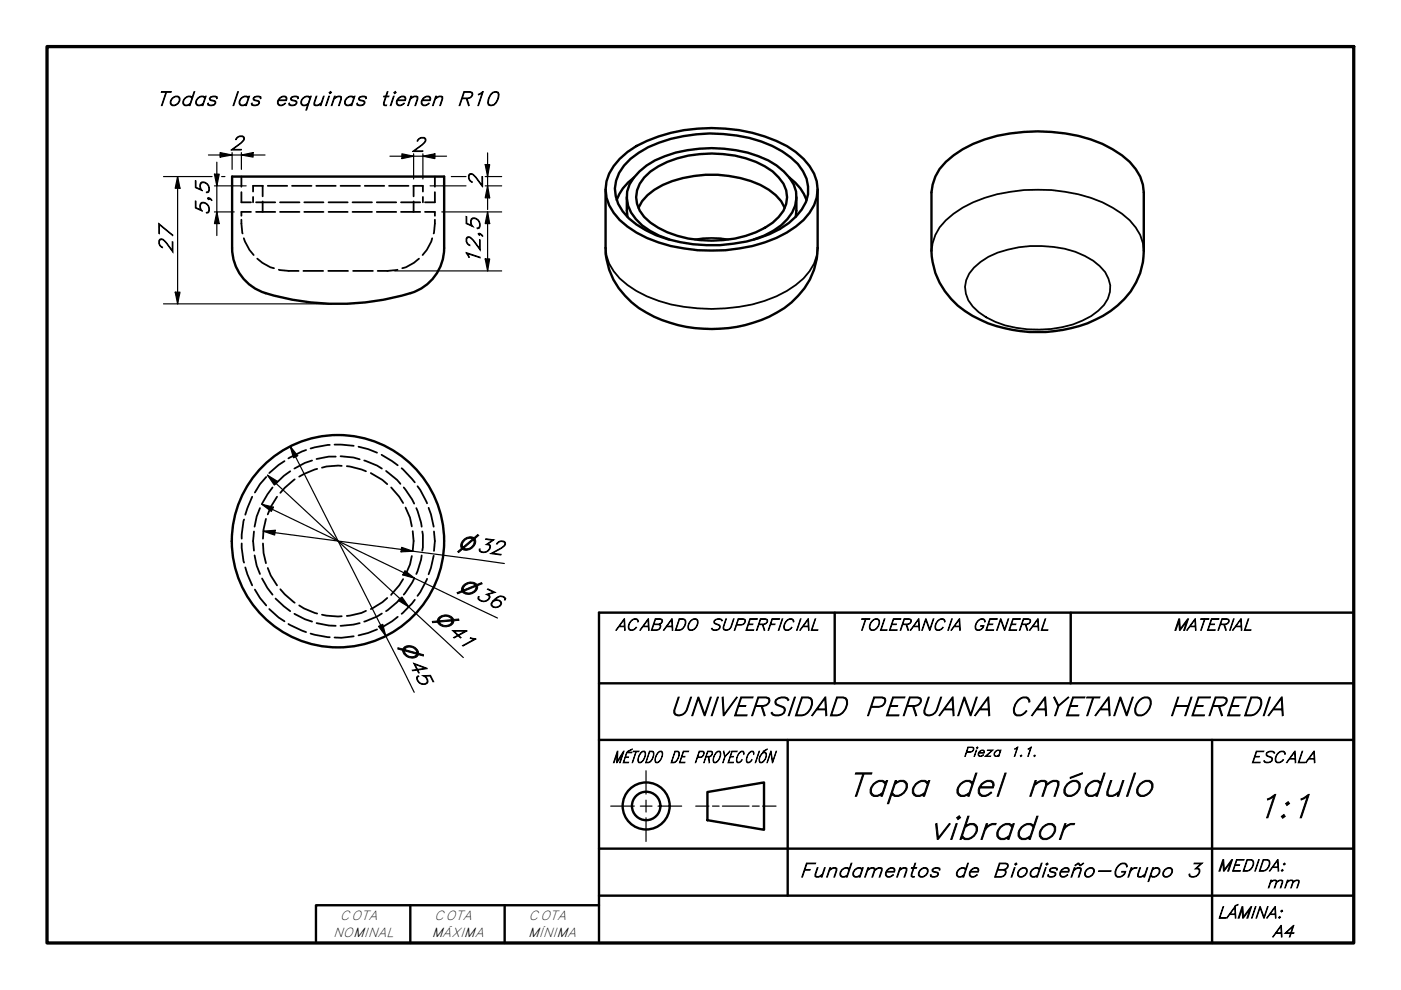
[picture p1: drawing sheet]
<svg xmlns="http://www.w3.org/2000/svg" width="297mm" height="210mm" viewBox="0 0 297 210" stroke-linecap="round" stroke-linejoin="round" font-family="sans-serif">
<!-- layer: Oculto (ISO) -->
<g fill="none" stroke="#000" stroke-width=".38">
<path d="M51.2 37.4v2.2M55.7 39.4v2.2M55.8 39.4h-2.1v1.2M56.8 39.4h4.1M61.9 39.4h4.1M67.1 39.4h4.1M72.2 39.4h4.1M77.3 39.4h4.2M82.5 39.4h4.1M87.6 39.4h2.1v1.2M87.7 39.4v2.2M92.2 37.4v2.2"/>
<path d="M51.2 46.6l.2 2.9M51.2 40.7v2.2h2M51.7 50.5l1.2 2.5 .9 1.1M53.2 44.9h-2v.9M53.7 41.8v1.1M54.3 44.9h4.1M54.3 42.9h4.1M54.5 54.8l1.1 .9 1.7 1 .8 .2M55.7 42.7v2.2M59.1 57.2l2.1 .2h2.1M59.4 44.9h4.1M59.4 42.9h4.1"/>
<path d="M64.3 57.4h4.2M64.5 44.9h4.1M64.5 42.9h4.1M69.6 57.4h4.2M69.7 44.9h4M69.7 42.9h4M74.7 44.9h4.2M74.7 42.9h4.2M74.9 57.4h4.2M79.9 44.9h4.1M79.9 42.9h4.1M84.3 57.2l-2.1 .2h-2.1"/>
<path d="M85 44.9h4.1M85 42.9h4.1M87.7 42.7v2.2M88.8 54.8l-1 .9-1.8 1-.7 .2M89.7 41.8v1.1M90.1 44.9h2.1v.9M91.6 50.5l-.2 .7-.9 1.8-.9 1.1M92.2 46.6l-.3 2.9M92.2 40.7v2.2h-2.1M60.3 97.8l-1.2 .8-2 1.7M61.5 99.9l-1.3 1-1.8 1.7M64.9 95.4l-3.7 1.8"/>
<path d="M66.2 97.6l-1.6 .5-2.2 1.2M67.2 99.4l-2.7 1.1-1.1 .6M69.9 94.3l-4.1 .8M70.9 94.3l4.1 .2M71.2 96.8h-1.5l-2.6 .5M72.2 96.7l2.7 .3 1.4 .4M72.5 98.8l-3.3 .1-.9 .3M73.5 98.8l3.1 .7 1 .4M76 94.7l2 .5 1.9 .8M77.2 97.6l2.7 1.1 1.1 .6M80.9 96.4l3.4 2.3M81.9 99.9l2.3 1.9 .7 .8"/>
<path d="M85.2 99.3l2.7 3M51.2 115.2v1l.6 3.1M51.8 110.1l-.6 3.2v.9M53.5 105.3l-1.5 3.8M53.8 112.7l-.1 2 .1 2M54 117.8l.4 2.1 .7 1.8M55.1 107.7l-.7 1.8-.4 2.2M55.8 115.2l.1 2.1 .5 2.1M56.4 110l-.5 2.2-.1 2M56.5 101.1l-1.4 1.6-1.1 1.7M57.8 103.3l-1.1 1.5-1.1 2M58.7 105.3l-1.3 2.2-.6 1.6"/>
<path d="M62.5 101.6l-2.1 1.8-1 1.1M78.6 100.3l2.5 1.5 1 .9M82.9 103.3l1.7 2 .9 1.4M85.6 103.3l1.8 2.6 .4 .9M86 107.6l.9 2.2 .4 1.8M87.3 117.9l-.4 1.8-.9 2.2M87.5 112.6l.2 2.1-.2 2.1M88.3 107.7l1 3.1 .1 .9M88.5 103.1l.6 .8 1.5 2.8M89.4 117.8l-.1 .9-1 3M89.5 112.7l.2 .7-.2 3.3M90.9 107.7l.5 1.4 .5 2.6"/>
<path d="M91.9 117.8l-.5 2.6-.5 1.4M92 112.7l.2 2-.2 2.1M52 120.3l.5 1.5 1 2.3M54 125l1.1 1.8 1.4 1.6M55.6 122.7l1.1 2 1.1 1.4M56.8 120.4l.6 1.6 1.3 2.1M57.1 129.1l2 1.8 1.2 .8M58.4 126.9l3.1 2.7M59.4 124.9l1 1.1 2.1 1.8M61.2 132.3l3.7 1.7M62.4 130.1l2.2 1.2 1.6 .5M63.4 128.4l1.1 .6 2.7 1.1"/>
<path d="M65.8 134.3l4.1 .8M67.1 132.1l2.6 .5 1.5 .1M68.3 130.3l3.4 .4h.8M75 134.9l-2.6 .3h-1.5M76.3 132.1l-1.4 .3-2.7 .3M77.6 129.5l-1 .5-3.1 .6M79.9 133.4l-1.9 .8-2 .5M81 130.1l-1.1 .6-2.7 1.1M82.1 126.8l-1 .9-2.5 1.4M84.3 130.8l-1.2 .9-2.2 1.4M84.9 126.8l-.7 .9-2.3 1.9M85.5 122.8l-.9 1.3-1.7 2"/>
<path d="M87.8 122.7l-.4 .8-1.8 2.6M87.9 127.2l-2.7 2.9M90.6 122.7l-1.5 2.9-.6 .7"/>
</g>
<!-- layer: Visible (ISO) -->
<g fill="none" stroke="#000" stroke-width=".51">
<path d="M131.4 33.7a25.3 25.3 0 0 1 13.6-6.1 34.8 34.8 0 0 1 21.8 3.4 13.1 13.1 0 0 1 6.4 7.5 9.4 9.4 0 0 1-4.5 9.5 28.9 28.9 0 0 1-14.9 5.1 35 35 0 0 1-18.9-3.8 12.6 12.6 0 0 1-6.3-7.4 8.6 8.6 0 0 1 2.8-8.2zM133.7 33.7a25.5 25.5 0 0 1 13.9-5.2 30.9 30.9 0 0 1 18.3 3.6 10.3 10.3 0 0 1 5.4 7.4 7.6 7.6 0 0 1-2.5 6.4 22.2 22.2 0 0 1-13.3 5.8 31.4 31.4 0 0 1-18.6-2.9 11.6 11.6 0 0 1-6.3-7.2 8 8 0 0 1 3.1-7.9zM134.4 37.6a10 10 0 0 0-3.7 4.8M136.6 37.6a18.2 18.2 0 0 1 11.8-4.9 22.8 22.8 0 0 1 15.4 3.7 7 7 0 0 1 3.1 5.4 6.8 6.8 0 0 1-3.1 5.4 23.7 23.7 0 0 1-20.2 2.8 16.1 16.1 0 0 1-7-4 6 6 0 0 1 0-8.4zM167.3 37.6a10 10 0 0 1 3.7 4.8M200.5 34.3a24.6 24.6 0 0 1 13.7-6 37.3 37.3 0 0 1 19.5 2.2 16.2 16.2 0 0 1 8 6.9l.6 1.8 .2 1.6v12.4a15.8 15.8 0 0 1-8.6 13.8 29.7 29.7 0 0 1-27.7 0 16.4 16.4 0 0 1-8.7-13.8v-12.4a9.7 9.7 0 0 1 3-6.5zM49.2 52.5v-15.1h45v15.1M49.2 52.6a10 10 0 0 0 7.1 9.6M94.2 52.6a10 10 0 0 1-7.1 9.6M128.4 40.2v12.3a15.5 15.5 0 0 0 7 12.8 29 29 0 0 0 30.9 0 15.5 15.5 0 0 0 7.1-12.8v-12.3M132.9 41.8l.1 4.1M135.4 44a9.9 9.9 0 0 1 5.1-4.8 24.9 24.9 0 0 1 22.5 1l1.5 1.2 1.1 1.2 .8 1.4"/>
<path d="M141.9 50.8a14.5 14.5 0 0 1-8.1-5.7 6.4 6.4 0 0 1 .6-7.4 14 14 0 0 1 6.6-4.6 29.2 29.2 0 0 1 21.9 .9 12.6 12.6 0 0 1 5.4 5.1 6.6 6.6 0 0 1-1.4 7.4 15.4 15.4 0 0 1-7.1 4.3M168.8 41.8l-.1 4.1M56.3 62.1a53.1 53.1 0 0 0 30.8 0"/>
<circle cx="71.7" cy="114.7" r="22.5"/>
</g>
<!-- layer: Visible fina (ISO) -->
<path d="M128.4 52.5a9.8 9.8 0 0 0 4.6 7.9 28.2 28.2 0 0 0 15 5 34.1 34.1 0 0 0 18.8-3.7 12.5 12.5 0 0 0 6.4-7.5l.2-1.7M147.3 50.8a20.8 20.8 0 0 1 7.2 0M197.5 53.2a10.1 10.1 0 0 1 4.7-7.9 28.9 28.9 0 0 1 14.9-5 36.7 36.7 0 0 1 16.6 2.6 16.2 16.2 0 0 1 8 6.9l.6 1.7 .2 1.7M206.5 56.7a14.2 14.2 0 0 1 7.2-3.8 25.1 25.1 0 0 1 16.3 1.4 9.6 9.6 0 0 1 5 4.8 5.8 5.8 0 0 1-2.1 6.8 19.4 19.4 0 0 1-12.6 4 19.9 19.9 0 0 1-12.8-3.7 6 6 0 0 1-1-9.5z" fill="none" stroke="#000" stroke-width=".38"/>
<!-- layer: Borde (ISO) -->
<path d="M10 9.9h277v190h-277z" fill="none" stroke="#000" stroke-width=".7"/>
<g fill="none" stroke="#000" stroke-width=".51">
<path d="M177 129.9v15M227 129.9v15M287 129.9h-160v70M127 156.9h160M127 144.9h160M167 156.9v33M257 156.9v43M127 179.9h160M150 167.9l12-2v10l-12-2zM87 191.9v8M107 191.9v8M127 191.9h-60v8"/>
<path d="M127 189.9h160"/>
<circle cx="137" cy="170.9" r="5"/>
<circle cx="137" cy="170.9" r="3"/>
</g>
<path d="M129.5 170.9h5M135.8 170.9h2.4M137 163.4v5M137 169.6v2.6M137 173.4v5M139.5 170.9h5M147.5 170.9h2.8M151.1 170.9h1.4M153.2 170.9h5.6M159.5 170.9h1.5M161.7 170.9h2.8" fill="none" stroke="#000" stroke-width=".25"/>
<!-- layer: Cota (ISO) -->
<g fill="none" stroke="#000" stroke-width=".25">
<path d="M34.7 37.4h10.3M37.7 37.4l.5 2.5h-1.1zM37.7 37.4v27M44.2 32.9h12M45.5 36.9h1l-.5 2.5zM45.5 39.4h6.7M46 34.4v15.5M46.7 32.4l2.5 .5-2.5 .4zM47 37.4h.7M49.2 32.4v3.5M51.2 32.9l2.5-.5v.9zM51.2 32.4v3.5"/>
<path d="M82.7 33.1h12M85.2 32.6l2.5 .5-2.5 .5zM87.7 32.6v5.3M89.7 33.1l2.5-.5v1zM89.7 32.6v5.3M91.2 39.4h7.6M95.7 37.4h3.1M102.9 34.9h.9l-.4 2.5zM102.9 37.4h3.5M102.9 39.4h3.5M103.4 39.4l.4 2.5h-.9zM103.4 32.4v12"/>
<path d="M45.5 44.9h4.2M46 44.9l.5 2.5h-1zM83.7 57.4h22.7M93.7 44.9h12.7M102.9 54.9h.9l-.4 2.5zM103.4 44.9l.4 2.5h-.9zM103.4 44.9v12.5M34.7 64.4h35.5M37.1 61.9h1.1l-.5 2.5zM61.5 94.7l1.6 1.9-.9 .5zM61.5 94.7l26.3 52.1M55.5 106.9l2.5 .6-.5 .9z"/>
<path d="M55.5 106.9l50 24.1M55.8 112.6l2.6-.2-.2 1zM55.8 112.6l51.1 6.9M56.7 100.7l2.2 1.4-.7 .7zM56.7 100.7l41.5 38.7M85.2 116l2.4 .9-2.6 .1zM80.3 132.8l.9-.4 .6 2.4zM85.2 126.6l1.5 2.1-2.2-1.3zM85.9 121l2 1.6-2.5-.7z"/>
</g>
<g fill="#000">
<path d="M37.7 37.4l.5 2.5h-1.1z" fill-rule="evenodd"/>
<path d="M45.5 36.9h1l-.5 2.5z" fill-rule="evenodd"/>
<path d="M46.7 32.4l2.5 .5-2.5 .4z" fill-rule="evenodd"/>
<path d="M51.2 32.9l2.5-.5v.9z" fill-rule="evenodd"/>
<path d="M85.2 32.6l2.5 .5-2.5 .5z" fill-rule="evenodd"/>
<path d="M89.7 33.1l2.5-.5v1z" fill-rule="evenodd"/>
<path d="M102.9 34.9h.9l-.4 2.5z" fill-rule="evenodd"/>
<path d="M46 44.9l.5 2.5h-1z" fill-rule="evenodd"/>
<path d="M102.9 54.9h.9l-.4 2.5z" fill-rule="evenodd"/>
<path d="M103.4 44.9l.4 2.5h-.9z" fill-rule="evenodd"/>
<path d="M103.4 39.4l.4 2.5h-.9z" fill-rule="evenodd"/>
<path d="M37.1 61.9h1.1l-.5 2.5z" fill-rule="evenodd"/>
<path d="M61.5 94.7l1.6 1.9-.9 .5z" fill-rule="evenodd"/>
<path d="M55.5 106.9l2.5 .6-.5 .9z" fill-rule="evenodd"/>
<path d="M55.8 112.6l2.6-.2-.2 1z" fill-rule="evenodd"/>
<path d="M56.7 100.7l2.2 1.4-.7 .7z" fill-rule="evenodd"/>
<path d="M85.2 116l2.4 .9-2.6 .1z" fill-rule="evenodd"/>
<path d="M80.3 132.8l.9-.4 .6 2.4z" fill-rule="evenodd"/>
<path d="M85.2 126.6l1.5 2.1-2.2-1.3z" fill-rule="evenodd"/>
<path d="M85.9 121l2 1.6-2.5-.7z" fill-rule="evenodd"/>
</g>
<g font-size="7">
<text x="179.6" y="168.8">Tapa</text>
<text x="201.8" y="168.8">del</text>
<text x="217.5" y="168.8">módulo</text>
<text x="266.1" y="173.4">1:1</text>
<text x="196.9" y="178">vibrador</text>
</g>
<text font-size="5.6" x="141.8" y="151.7">UNIVERSIDAD PERUANA CAYETANO HEREDIA</text>
<g font-size="4.2">
<text x="33.1" y="22.4">Todas</text>
<text x="48.9" y="22.4">las</text>
<text x="58.2" y="22.4">esquinas tienen R10</text>
<text x="48.7" y="31.8">2</text>
<text x="87.2" y="32.1">2</text>
<text x="102.3" y="39.9" transform="rotate(-90 102.3 39.9)">2</text>
<text x="44.4" y="45.8" transform="rotate(-90 44.4 45.8)">5,5</text>
<text x="36.6" y="53.8" transform="rotate(-90 36.6 53.8)">27</text>
<text x="101.8" y="56.2" transform="rotate(-90 101.8 56.2)">12,5</text>
<text x="169.5" y="186">Fundamentos</text>
<text x="202.1" y="186">de Biodiseño-Grupo 3</text>
</g>
<g font-size="4.1">
<text x="97" y="116.4" transform="rotate(8 97 116.4)">⌀32</text>
<text x="97" y="125.1" transform="rotate(26 97 125.1)">⌀36</text>
<text x="91.9" y="131.2" transform="rotate(43 91.9 131.2)">⌀41</text>
<text x="84.8" y="136.9" transform="rotate(63 84.8 136.9)">⌀45</text>
</g>
<g font-size="3.5">
<text x="130.5" y="133.6">ACABADO</text>
<text x="150.3" y="133.6">SUPERFICIAL</text>
<text x="181.8" y="133.6">TOLERANCIA</text>
<text x="206.1" y="133.6">GENERAL</text>
<text x="248.7" y="133.6">MATERIAL</text>
<text x="129.8" y="161.7">MÉTODO DE PROYECCIÓN</text>
<text x="265.1" y="161.7">ESCALA</text>
<text x="258.1" y="184.7">MEDIDA:</text>
<text x="268.5" y="188.2">mm</text>
<text x="258.1" y="194.7">LÁMINA:</text>
<text x="269.7" y="198.7">A4</text>
</g>
<g font-size="2.8">
<text x="204.2" y="160.4">Pieza 1.1.</text>
<text x="72.1" y="195.1">COTA</text>
<text x="92.1" y="195.1">COTA</text>
<text x="112.1" y="195.1">COTA</text>
<text x="70.6" y="198.7">NOMINAL</text>
<text x="91.6" y="198.7">MÁXIMA</text>
<text x="112" y="198.7">MÍNIMA</text>
</g>
</svg>
